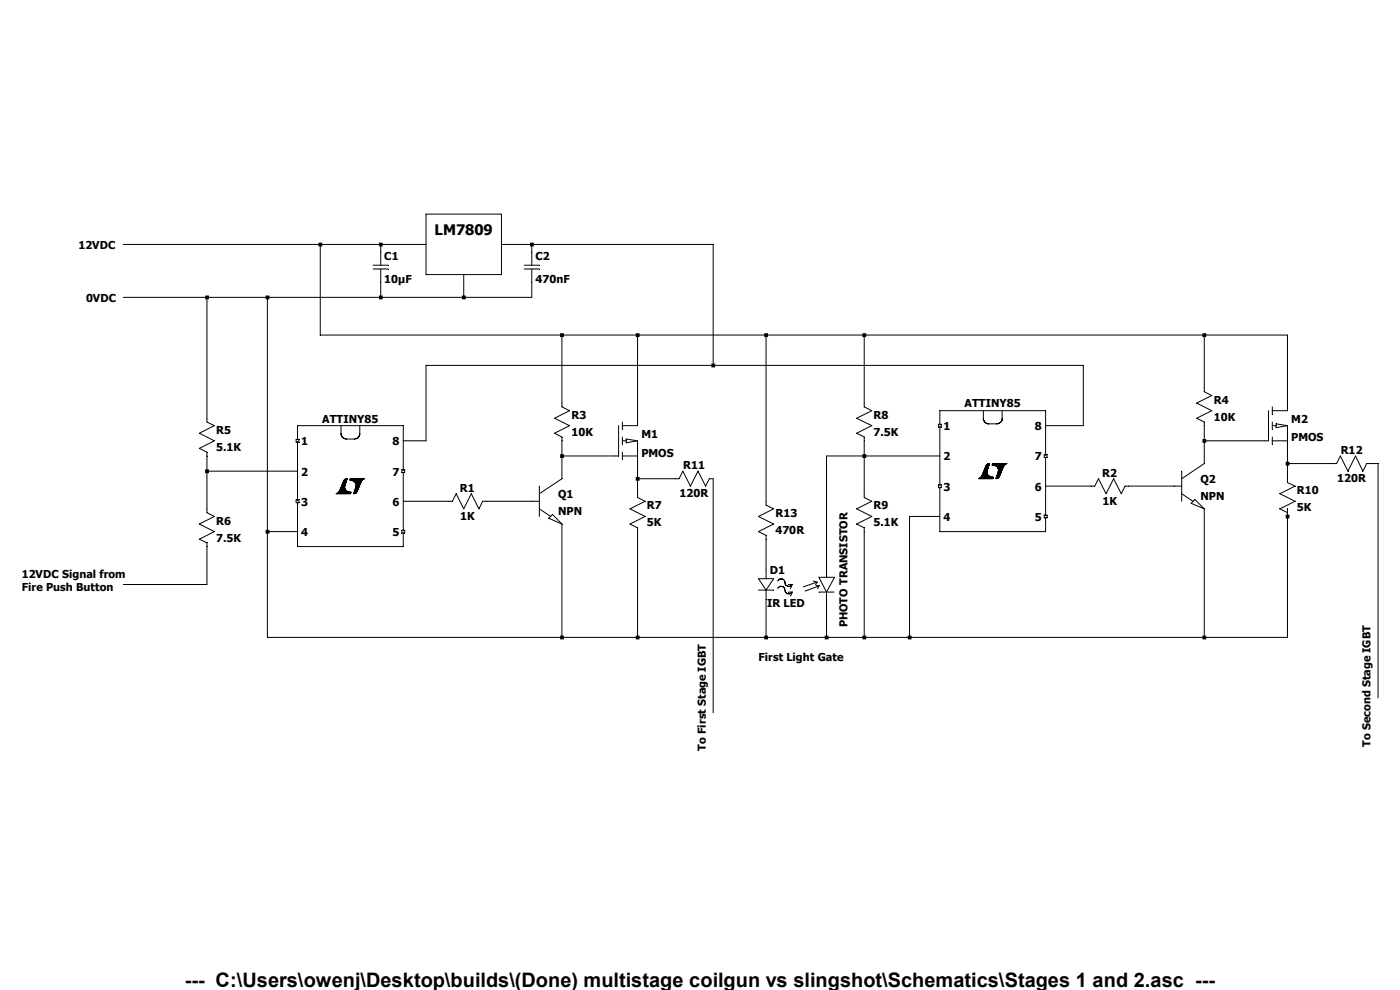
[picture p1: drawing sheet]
<svg xmlns="http://www.w3.org/2000/svg" width="297mm" height="210mm" viewBox="0 0 297 210" stroke-linecap="round" stroke-linejoin="round" font-family="sans-serif">
<g fill="none" stroke="#000" stroke-width=".21">
<path d="M62.8 93.2h.6v.6h-.6zM63.1 90.3h22.5v25.7h-22.5zM72.3 90.3v1.9l.6 .7M72.9 92.9h.1M72.9 92.9l.5 .2 2.2-.1M75.6 93h.1M76.3 92.3l-.1 .1M76.3 90.3v1.9l-.4 .6-.3 .2M71.3 104.7h3M71.5 104.7h2.9M71.5 104.6h2.9M71.6 104.6h2.8"/>
<path d="M71.7 104.6h2.7M71.8 104.4h2.7M71.8 104.5h2.6M71.8 104.4h2.5M71.9 104.3h2.1M72 104.3h1.7M72 104.2h1.7M72 104.2h1.6M72.1 104.1h1.3M72.1 104h1.3M72.1 103.9l1.2 .1M72.2 103.8h1"/>
<path d="M72.2 103.9h1.1M72.2 103.7h1M72.3 103.6h.9M72.3 103.7h.9M72.3 103.5h.9M72.3 103.5h.8M72.3 103.4h.8M72.4 103.4h.7M72.4 103.3h.7M72.4 103.2h.7M72.5 103.1h.7M72.5 103.2h.6"/>
<path d="M72.5 103h.7M72.6 102.9h.6M72.6 103h.6M72.6 102.8h.6M72.6 102.7h.6M72.7 102.6h.6M72.7 102.4h.6M72.7 102.5h.6M72.8 102.4h.6M72.8 102.3h.6M72.9 102.2h.5M72.9 102.1h.5"/>
<path d="M72.9 102h.6M73 101.9h.5M73.1 101.8h.5M73.2 101.7h.4M73.2 101.6h.4M73.3 102.7h-.7M73.4 101.6h.3M73.5 102l-.6 .1M73.6 101.8l-.6 .1M74.3 101.8h2.7M74.3 101.7h2.8M74.3 101.7h2.7"/>
<path d="M74.3 101.6h3.1M74.4 101.9h2.4M74.6 101.9h2.2M74.7 102h2.1M75 102h1.7M75 104.7h.2M75.1 104.6h.3M75.1 104.7h.2M75.1 104.6h.4M75.1 104.5h.5M75.1 102.1h1.6M75.1 104.4h.5"/>
<path d="M75.1 104.4h.6M75.2 104.3h.5M75.2 102.2h1.4M75.2 104.3h.6M75.2 104.2h.6M75.3 104.1h.5M75.3 104h.6M75.3 104.1h.6M75.3 102.2h1.3M75.3 103.9h.6M75.4 102.3h1.1M75.4 103.8h.5"/>
<path d="M75.4 102.4h1.1M75.4 103.6h.6M75.4 103.7h.6M75.4 103.5h.7M75.5 102.6h1M75.5 102.5h1M75.5 103.5h.6M75.5 103.4h.6M75.5 102.6h.9M75.5 102.7h.9M75.5 103.2h.7M75.5 103.3h.7"/>
<path d="M75.6 102.8h.7M75.6 102.8h.8M75.6 103h.7M75.6 103h.6M75.8 104.1l-.6 .1M75.9 103.9l-.6 .1M76 103.7l-.6 .1M76.2 103.3h-.7M76.2 103.1h-.6M76.3 102.9h-.7M76.4 102.7h-.9M76.9 101.8l-2.6 .1"/>
<path d="M77.2 101.6h-2.9"/>
</g>
<path d="M62.8 106h.6v.6h-.6z" fill="none" stroke="#000" stroke-width=".21"/>
<path d="M85.3 112.5h.6v.6h-.6z" fill="none" stroke="#000" stroke-width=".21"/>
<path d="M85.3 99.7h.6v.5h-.6z" fill="none" stroke="#000" stroke-width=".21"/>
<path d="M199.4 87.1h22.4v25.7h-22.4z" fill="#fff"/>
<g fill="none" stroke="#000" stroke-width=".21">
<path d="M199.1 90h.6v.6h-.6zM199.4 87.1h22.4v25.7h-22.4zM208.6 87.1v1.9a1.22 1.22 0 0 0 .9 .9h2.3l.4-.2 .4-.6v-2M208.7 100h.7M208.7 99.9h.7M208.8 99.8h.6M208.8 99.7h.7M208.9 99.6h.6M208.9 99.4h.6M208.9 99.5h.6M209 99.4h.5M209 99.2h.6"/>
<path d="M209 99.3h.6M209 99.1h.6M209.1 99.1h.6M209.1 99h.6M209.1 98.9h.6M209.2 98.8h.6M209.2 98.8h.5M209.3 98.6h.5M209.4 98.6h.4M209.5 99.7l-.7 .1M209.5 98.4h.4M209.5 99.5l-.6 .1"/>
<path d="M209.5 89.9h.1M209.6 99.3l-.6 .1M209.6 98.4h.3M209.7 98.3h.2M209.8 98.7h-.5M209.9 98.5h-.5M210.5 98.6h2.6M210.5 98.6h2.7M210.6 98.4h2.8M210.6 98.4h2.9M210.6 98.3h3.1M210.6 98.7h2.5"/>
<path d="M211 98.8h2M211.1 98.8h1.9M211.3 98.8h1.7M211.4 98.9h1.5M211.5 99h1.4M211.6 99.1h1.3M211.6 99.1h1.2M211.7 89.9h-.1M211.7 99.2h1.1M211.7 99.3h1.1M211.8 99.4h.9M211.8 99.5h.8"/>
<path d="M211.8 99.9h.7M211.8 100h.7M211.8 99.6h.8M211.8 99.7h.8M211.8 99.8h.7M212.5 89.2v.1M212.6 99.7l-.8 .1M212.6 89h.1M212.6 99.5l-.8 .1M212.7 99.3l-.9 .1M213.3 98.5h-2.8M207.6 101.6h3"/>
<path d="M207.6 101.5h3M207.7 101.5h3M207.8 101.4h2.9M207.9 101.3h2.8M208 101.3h2.7M208.1 101.3h2.6M208.1 101.2h2.6M208.2 101.1h2.1M208.2 101.1h2M208.2 101h1.8M208.3 101h1.6M208.3 100.9h1.4"/>
<path d="M208.3 100.9h1.5M208.4 100.8h1.3M208.4 100.8h1.2M208.4 100.7h1.1M208.4 100.6h1.1M208.5 100.5h.9M208.5 100.4h.9M208.6 100.3h.8M208.6 100.2h.8M208.7 100.1h.7M211.3 101.5h.2M211.3 101.6h.1"/>
<path d="M211.3 101.5h.4M211.4 101.3h.4M211.4 101.3h.5M211.5 101.1h.5M211.5 101h.5M211.5 100.9h.6M211.5 100.8h.6M211.6 100.7h.6M211.6 100.5h.7M211.6 100.6h.6M211.7 100.5h.6M211.7 100.4h.6"/>
<path d="M211.7 100.3h.6M211.8 100.2h.5M211.8 100.1h.6M211.8 100.2h.6M211.8 101.4h-.5M211.8 100h.6M212 101.2h-.6"/>
</g>
<path d="M199.1 102.8h.6v.7h-.6z" fill="none" stroke="#000" stroke-width=".21"/>
<path d="M221.5 109.3h.6v.6h-.6z" fill="none" stroke="#000" stroke-width=".21"/>
<path d="M221.5 96.4h.6v.6h-.6z" fill="none" stroke="#000" stroke-width=".21"/>
<g fill="none" stroke="#000" stroke-width=".21">
<path d="M26.2 51.9h64.2M67.9 51.9v19.2h205.2v16h-3.2M79.2 56.3h3.1M79.2 57.1h3.1M80.8 51.9v4.4M80.8 57.1v6M90.4 45.4h16v12.9h-16zM98.4 58.3v4.8M106.4 51.9h44.9v25.6M111.2 56.3h3.2M111.2 57.1h3.2M112.8 51.9v4.4"/>
<path d="M112.8 57.1v6h-86.6M43.9 63.1v26.4l1.6 .8-3.2 1.6 3.2 1.6-3.2 1.6 1.6 .8v12.9l1.6 .8-3.2 1.6 3.2 1.6-3.2 1.6 1.6 .7v8.9h-17.7M56.7 63.1v72.1h216.4v-27.3M119.2 71.1v15.2l1.6 .8-3.2 1.6 3.2 1.6-3.2 1.6 1.6 .8v8.9l-4.8 3.1M135.3 71.1v19.2h-3.3M162.5 71.1v36l1.6 .8-3.2 1.7 3.2 1.6-3.2 1.6 1.6 .8v9.2M183.3 71.1v15.2l1.7 .8-3.3 1.6 3.3 1.6-3.3 1.6 1.6 .8v12.8l1.7 .8-3.3 1.6 3.3 1.7-3.3 1.6 1.6 .8v23.2M255.5 71.1v12l1.6 .8-3.2 1.6 3.2 1.6-3.2 1.6 1.6 .8v8.8l-4.8 3.3M43.9 99.9h19.2M131.2 90.3v6.4h-12M132 96.7h3.3M132 93.5h.8"/>
<path d="M132 89.5v1.6M132 92.7v1.6M132 95.9v1.6M132.8 93.1l2.5 .4-2.5 .4zM135.3 93.5v12l1.6 .8-3.3 1.6 3.3 1.7-3.3 1.6 1.7 .8v23.2M199.4 96.7h-24.1v25.7M221.8 90.3h8v-12.8h-139.4v16h-4.8M250.7 99.9v6.4M269.1 87.1v6.4h-13.6M269.9 93.5h3.2M269.9 90.3h.8M269.9 86.3v1.6"/>
<path d="M269.9 89.5v1.6M269.9 92.7v1.6M270.7 89.9l2.4 .4-2.4 .4zM273.1 90.3v12.1l1.6 .7-3.2 1.6 3.2 1.6-3.2 1.6 1.6 .9M273.1 98.3h10.4l.9-1.6 1.6 3.2 1.6-3.2 1.5 3.2 .8-1.6h2.5v49.7M56.7 112.8h6.4M85.6 106.3h10.4l.8-1.6 1.6 3.2 1.6-3.2 1.6 3.2 .8-1.6h12M114.4 107.9l2.4 1.7M114.4 103.1v6.5M116.4 109.9l.8-.8 2 2.1zM119.2 111.2v24M135.3 101.6h8.8l.8-1.7 1.6 3.2 1.6-3.2 1.6 3.2 .8-1.5h.8v49.6"/>
<path d="M199.4 109.6h-6.4v25.6M221.8 103.1h10.4l.8-1.5 1.7 3.1 1.6-3.1 1.6 3.1 .8-1.6h12M250.7 104.7l2.4 1.6M252.7 106.8l.8-.8 2 1.9zM255.5 107.9v27.3M160.9 125.2h3.2M160.9 122.8h3.2l-1.6 2.4zM162.5 125.2v10M165 123.2l.6-.4a.83 .83 0 0 1 .9 .6 .83 .83 0 0 0 .5 .9 .83 .83 0 0 0 1-.3M165 124.8a.86 .86 0 0 1 1.1-.3 .86 .86 0 0 1 .5 1 .8 .8 0 0 0 .7 .5 .8 .8 0 0 0 .7-.4M167.3 124h.8l-.4 .8M167.3 125.6h.8l-.4 .8"/>
<path d="M172.6 123.3l.7 .2M173.1 124.2l.6 .1M173.3 123.5l-2.9 1M173.3 123.5l-.3 .6M173.7 125.6h3.3M173.7 122.5h3.3l-1.7 3.1zM173.7 124.3l-2.9 1.1M173.7 124.3l-.3 .6M175.3 125.6v9.6"/>
</g>
<path d="M43.5 62.7h.8v.8h-.8zM43.5 99.6h.8v.8h-.8zM56.3 62.7h.8v.8h-.8zM56.3 112.4h.8v.8h-.8zM67.6 51.5h.8v.8h-.8zM80.4 51.5h.8v.8h-.8zM80.4 62.7h.8v.8h-.8zM98 62.7h.8v.8h-.8zM112.4 51.5h.8v.8h-.8zM118.8 70.7h.8v.8h-.8zM118.8 96.4h.8v.8h-.8zM118.8 134.8h.8v.8h-.8zM134.9 70.7h.8v.8h-.8zM134.9 101.2h.8v.8h-.8zM134.9 134.8h.8v.8h-.8zM150.9 77.1h.8v.8h-.8zM162.1 70.7h.8v.8h-.8zM162.1 134.8h.8v.8h-.8zM175 134.8h.8v.8h-.8zM183 70.7h.8v.8h-.8zM183 96.4h.8v.8h-.8zM183 134.8h.8v.8h-.8zM192.6 134.8h.8v.8h-.8zM255.1 70.7h.8v.8h-.8zM255.1 93.1h.8v.8h-.8zM255.1 134.8h.8v.8h-.8zM272.8 98h.8v.8h-.8zM272.8 109.2h.8v.8h-.8z" fill-rule="evenodd" fill="#000"/>
<text font-size="4.2" x="39.2" y="209.3">--- C:\Users\owenj\Desktop\builds\(Done) multistage coilgun vs slingshot\Schematics\Stages 1 and 2.asc ---</text>
<text font-size="3.1" x="92.2" y="49.8">LM7809</text>
<g font-size="2.3">
<text x="16.6" y="52.8">12VDC</text>
<text x="81.5" y="55.2">C1</text>
<text x="81.5" y="60">10µF</text>
<text x="113.6" y="55.2">C2</text>
<text x="113.6" y="60">470nF</text>
<text x="18.2" y="64">0VDC</text>
<text x="68.4" y="89.7">ATTINY85</text>
<text x="121.2" y="88.9">R3</text>
<text x="185.3" y="88.9">R8</text>
<text x="204.6" y="86.4">ATTINY85</text>
<text x="257.5" y="85.6">R4</text>
<text x="257.5" y="89.2">10K</text>
<text x="273.9" y="89.7">M2</text>
<text x="45.9" y="92">R5</text>
<text x="45.9" y="95.7">5.1K</text>
<text x="63.9" y="94.4">1</text>
<text x="83.3" y="94.4">8</text>
<text x="121.2" y="92.5">10K</text>
<text x="136.1" y="92.8">M1</text>
<text x="185.3" y="92.5">7.5K</text>
<text x="200.2" y="91.2">1</text>
<text x="219.5" y="91.2">8</text>
<text x="273.9" y="93.6">PMOS</text>
<text x="63.9" y="100.9">2</text>
<text x="83.3" y="100.9">7</text>
<text x="136.1" y="96.9">PMOS</text>
<text x="144.9" y="99.5">R11</text>
<text x="200.2" y="97.7">2</text>
<text x="219.5" y="97.7">7</text>
<text x="233.8" y="101.1">R2</text>
<text x="284.4" y="96.3">R12</text>
<text x="63.9" y="107.3">3</text>
<text x="83.3" y="107.3">6</text>
<text x="97.6" y="104.3">R1</text>
<text x="118.4" y="105.7">Q1</text>
<text x="144.2" y="105.5">120R</text>
<text x="200.2" y="104.1">3</text>
<text x="219.5" y="104.1">6</text>
<text x="233.9" y="107.1">1K</text>
<text x="254.7" y="102.5">Q2</text>
<text x="254.7" y="106.1">NPN</text>
<text x="275.1" y="104.9">R10</text>
<text x="283.7" y="102.3">120R</text>
<text x="45.9" y="111.3">R6</text>
<text x="63.9" y="113.7">4</text>
<text x="83.3" y="113.7">5</text>
<text x="97.6" y="110.3">1K</text>
<text x="118.4" y="109.3">NPN</text>
<text x="137.2" y="108.1">R7</text>
<text x="137.2" y="111.7">5K</text>
<text x="164.5" y="109.7">R13</text>
<text x="164.5" y="113.3">470R</text>
<text x="185.3" y="108.1">R9</text>
<text x="185.3" y="111.7">5.1K</text>
<text x="200.2" y="110.5">4</text>
<text x="219.5" y="110.5">5</text>
<text x="275.1" y="108.5">5K</text>
<text x="45.9" y="114.9">7.5K</text>
<text x="4.6" y="122.5">12VDC Signal from</text>
<text x="4.6" y="125.3">Fire Push Button</text>
<text x="163.3" y="121.7">D1</text>
<text x="162.7" y="128.7">IR LED</text>
<text x="179.8" y="133.1" transform="rotate(-90 179.8 133.1)">PHOTO TRANSISTOR</text>
<text x="160.9" y="140.1">First Light Gate</text>
<text x="149.7" y="159.3" transform="rotate(-90 149.7 159.3)">To First Stage IGBT</text>
<text x="290.8" y="158.5" transform="rotate(-90 290.8 158.5)">To Second Stage IGBT</text>
</g>
</svg>
